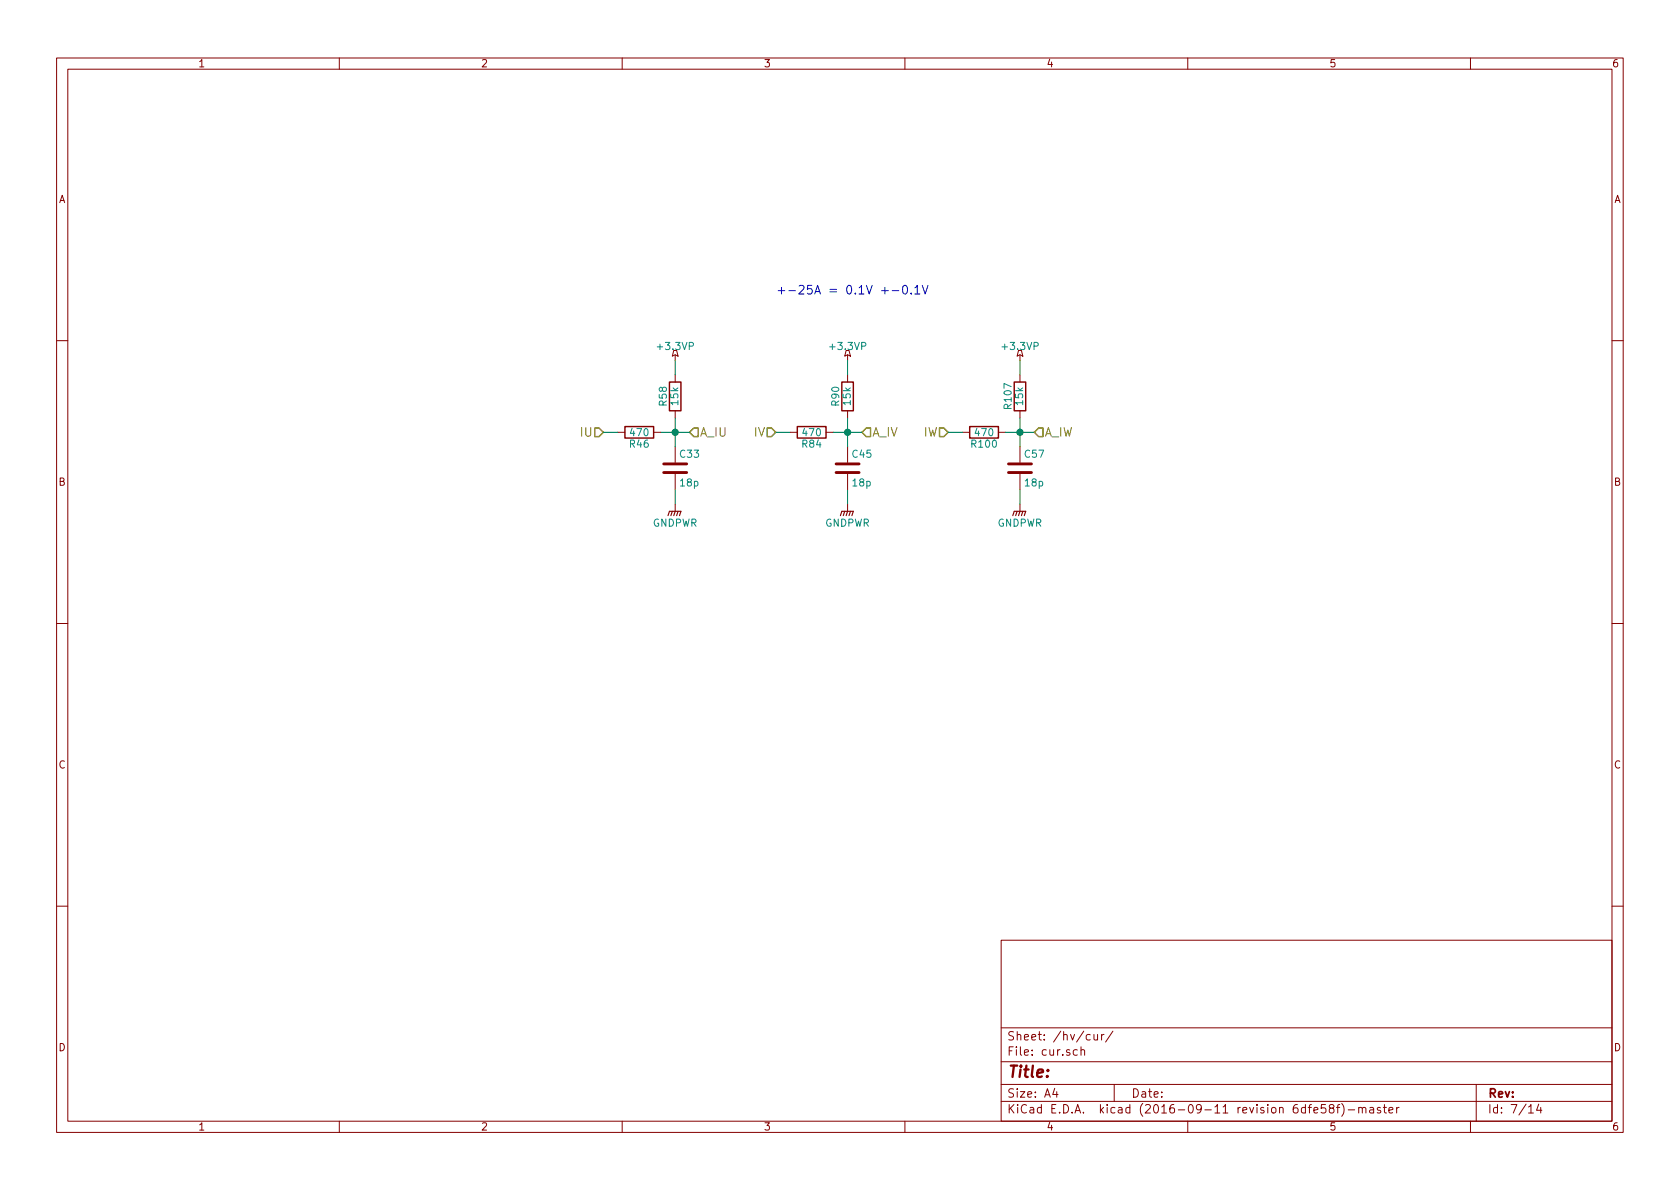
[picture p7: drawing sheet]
EESchema Schematic File Version 2
LIBS:transistors
LIBS:stm32
LIBS:conn
LIBS:power
LIBS:74xgxx
LIBS:74xx
LIBS:ac-dc
LIBS:actel
LIBS:adc-dac
LIBS:Altera
LIBS:analog_devices
LIBS:analog_switches
LIBS:atmel
LIBS:audio
LIBS:brooktre
LIBS:cmos_ieee
LIBS:cmos4000
LIBS:contrib
LIBS:cypress
LIBS:dc-dc
LIBS:device
LIBS:digital-audio
LIBS:diode
LIBS:display
LIBS:dsp
LIBS:elec-unifil
LIBS:ESD_Protection
LIBS:ftdi
LIBS:gennum
LIBS:graphic
LIBS:hc11
LIBS:intel
LIBS:interface
LIBS:ir
LIBS:Lattice
LIBS:linear
LIBS:logo
LIBS:maxim
LIBS:memory
LIBS:microchip_dspic33dsc
LIBS:microchip_pic10mcu
LIBS:microchip_pic12mcu
LIBS:microchip_pic16mcu
LIBS:microchip_pic18mcu
LIBS:microchip_pic32mcu
LIBS:microchip
LIBS:microcontrollers
LIBS:motor_drivers
LIBS:motorola
LIBS:msp430
LIBS:nordicsemi
LIBS:nxp_armmcu
LIBS:onsemi
LIBS:opto
LIBS:Oscillators
LIBS:philips
LIBS:Power_Management
LIBS:powerint
LIBS:pspice
LIBS:references
LIBS:regul
LIBS:relays
LIBS:rfcom
LIBS:sensors
LIBS:silabs
LIBS:siliconi
LIBS:stm8
LIBS:supertex
LIBS:switches
LIBS:texas
LIBS:transf
LIBS:ttl_ieee
LIBS:valves
LIBS:video
LIBS:Xicor
LIBS:xilinx
LIBS:Zilog
LIBS:stmbl_4.0-cache
EELAYER 25 0
EELAYER END
$Descr A4 11693 8268
encoding utf-8
Sheet 7 14
Title ""
Date ""
Rev ""
Comp ""
Comment1 ""
Comment2 ""
Comment3 ""
Comment4 ""
$EndDescr
Text HLabel 4200 3000 0    60   Input ~ 0
IU
Text HLabel 5400 3000 0    60   Input ~ 0
IV
Text HLabel 6600 3000 0    60   Input ~ 0
IW
Text HLabel 4800 3000 2    60   Input ~ 0
A_IU
Text HLabel 6000 3000 2    60   Input ~ 0
A_IV
Text HLabel 7200 3000 2    60   Input ~ 0
A_IW
$Comp
L +3.3VP #PWR57
U 1 1
P 4700 2500
F 0 "#PWR57" H 4850 2450 50  0001 C CNN
F 1 "+3.3VP" H 4700 2600 50  0000 C CNN
F 2 "" H 4700 2500 50  0000 C CNN
F 3 "" H 4700 2500 50  0000 C CNN
	1    4700 2500
	1    0    0    -1  
$EndComp
$Comp
L GNDPWR #PWR58
U 1 1
P 4700 3500
F 0 "#PWR58" H 4700 3300 50  0001 C CNN
F 1 "GNDPWR" H 4700 3370 50  0000 C CNN
F 2 "" H 4700 3450 50  0000 C CNN
F 3 "" H 4700 3450 50  0000 C CNN
	1    4700 3500
	1    0    0    -1  
$EndComp
$Comp
L R R46
U 1 1
P 4450 3000
F 0 "R46" V 4530 3000 50  0000 C CNN
F 1 "470" V 4450 3000 50  0000 C CNN
F 2 "stmbl:R_0603" V 4380 3000 50  0001 C CNN
F 3 "" H 4450 3000 50  0000 C CNN
	1    4450 3000
	0    1    1    0   
$EndComp
$Comp
L C C33
U 1 1
P 4700 3250
F 0 "C33" H 4725 3350 50  0000 L CNN
F 1 "18p" H 4725 3150 50  0000 L CNN
F 2 "stmbl:C_0603" H 4738 3100 50  0001 C CNN
F 3 "" H 4700 3250 50  0000 C CNN
	1    4700 3250
	1    0    0    -1  
$EndComp
$Comp
L R R58
U 1 1
P 4700 2750
F 0 "R58" V 4780 2750 50  0000 C CNN
F 1 "15k" V 4700 2750 50  0000 C CNN
F 2 "stmbl:R_0603" V 4630 2750 50  0001 C CNN
F 3 "" H 4700 2750 50  0000 C CNN
	1    4700 2750
	-1   0    0    1   
$EndComp
Wire Wire Line
	4200 3000 4300 3000
Wire Wire Line
	4700 3500 4700 3400
Wire Wire Line
	4700 3100 4700 2900
Wire Wire Line
	4600 3000 4800 3000
Connection ~ 4700 3000
Wire Wire Line
	4700 2500 4700 2600
$Comp
L +3.3VP #PWR59
U 1 1
P 5900 2500
F 0 "#PWR59" H 6050 2450 50  0001 C CNN
F 1 "+3.3VP" H 5900 2600 50  0000 C CNN
F 2 "" H 5900 2500 50  0000 C CNN
F 3 "" H 5900 2500 50  0000 C CNN
	1    5900 2500
	1    0    0    -1  
$EndComp
$Comp
L GNDPWR #PWR60
U 1 1
P 5900 3500
F 0 "#PWR60" H 5900 3300 50  0001 C CNN
F 1 "GNDPWR" H 5900 3370 50  0000 C CNN
F 2 "" H 5900 3450 50  0000 C CNN
F 3 "" H 5900 3450 50  0000 C CNN
	1    5900 3500
	1    0    0    -1  
$EndComp
$Comp
L R R84
U 1 1
P 5650 3000
F 0 "R84" V 5730 3000 50  0000 C CNN
F 1 "470" V 5650 3000 50  0000 C CNN
F 2 "stmbl:R_0603" V 5580 3000 50  0001 C CNN
F 3 "" H 5650 3000 50  0000 C CNN
	1    5650 3000
	0    1    1    0   
$EndComp
$Comp
L C C45
U 1 1
P 5900 3250
F 0 "C45" H 5925 3350 50  0000 L CNN
F 1 "18p" H 5925 3150 50  0000 L CNN
F 2 "stmbl:C_0603" H 5938 3100 50  0001 C CNN
F 3 "" H 5900 3250 50  0000 C CNN
	1    5900 3250
	1    0    0    -1  
$EndComp
$Comp
L R R90
U 1 1
P 5900 2750
F 0 "R90" V 5980 2750 50  0000 C CNN
F 1 "15k" V 5900 2750 50  0000 C CNN
F 2 "stmbl:R_0603" V 5830 2750 50  0001 C CNN
F 3 "" H 5900 2750 50  0000 C CNN
	1    5900 2750
	-1   0    0    1   
$EndComp
Wire Wire Line
	5400 3000 5500 3000
Wire Wire Line
	5900 3500 5900 3400
Wire Wire Line
	5900 3100 5900 2900
Wire Wire Line
	5800 3000 6000 3000
Connection ~ 5900 3000
Wire Wire Line
	5900 2500 5900 2600
$Comp
L +3.3VP #PWR61
U 1 1
P 7100 2500
F 0 "#PWR61" H 7250 2450 50  0001 C CNN
F 1 "+3.3VP" H 7100 2600 50  0000 C CNN
F 2 "" H 7100 2500 50  0000 C CNN
F 3 "" H 7100 2500 50  0000 C CNN
	1    7100 2500
	1    0    0    -1  
$EndComp
$Comp
L GNDPWR #PWR62
U 1 1
P 7100 3500
F 0 "#PWR62" H 7100 3300 50  0001 C CNN
F 1 "GNDPWR" H 7100 3370 50  0000 C CNN
F 2 "" H 7100 3450 50  0000 C CNN
F 3 "" H 7100 3450 50  0000 C CNN
	1    7100 3500
	1    0    0    -1  
$EndComp
$Comp
L R R100
U 1 1
P 6850 3000
F 0 "R100" V 6930 3000 50  0000 C CNN
F 1 "470" V 6850 3000 50  0000 C CNN
F 2 "stmbl:R_0603" V 6780 3000 50  0001 C CNN
F 3 "" H 6850 3000 50  0000 C CNN
	1    6850 3000
	0    1    1    0   
$EndComp
$Comp
L C C57
U 1 1
P 7100 3250
F 0 "C57" H 7125 3350 50  0000 L CNN
F 1 "18p" H 7125 3150 50  0000 L CNN
F 2 "stmbl:C_0603" H 7138 3100 50  0001 C CNN
F 3 "" H 7100 3250 50  0000 C CNN
	1    7100 3250
	1    0    0    -1  
$EndComp
$Comp
L R R107
U 1 1
P 7100 2750
F 0 "R107" V 7180 2750 50  0000 C CNN
F 1 "15k" V 7100 2750 50  0000 C CNN
F 2 "stmbl:R_0603" V 7030 2750 50  0001 C CNN
F 3 "" H 7100 2750 50  0000 C CNN
	1    7100 2750
	-1   0    0    1   
$EndComp
Wire Wire Line
	6600 3000 6700 3000
Wire Wire Line
	7100 3500 7100 3400
Wire Wire Line
	7100 3100 7100 2900
Wire Wire Line
	7000 3000 7200 3000
Connection ~ 7100 3000
Wire Wire Line
	7100 2500 7100 2600
Text Notes 5400 2050 0    60   ~ 0
+-25A = 0.1V +-0.1V
$EndSCHEMATC
